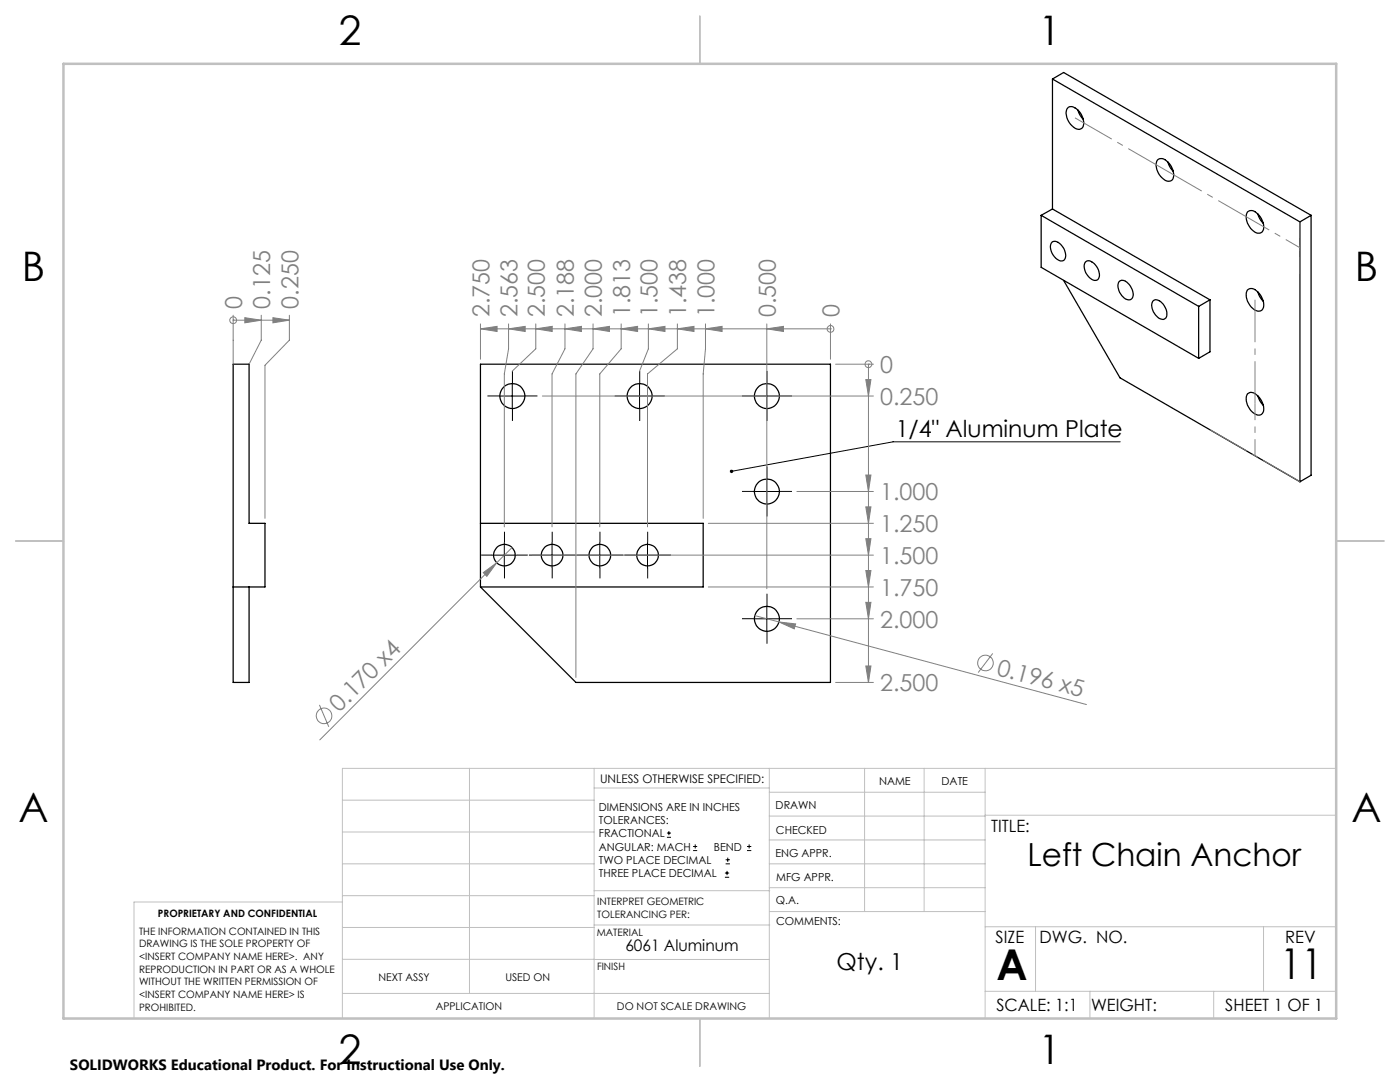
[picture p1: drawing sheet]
<svg xmlns="http://www.w3.org/2000/svg" width="279mm" height="216mm" viewBox="0 0 279 216" stroke-linecap="round" stroke-linejoin="round" font-family="sans-serif">
<g fill="none" stroke="#000" stroke-width=".25">
<path d="M210 15.8v25.9M210 15.8l49.4 28.5M210 15.8l2.3-1.3 49.4 28.5M213 21.6a1.36 1.36 0 0 1 2.1 .3 3.1 3.1 0 0 1 .9 3.6 1.41 1.41 0 0 1-2-.4 3.1 3.1 0 0 1-1-3.5zM215.1 21.9l.4 1 .7 .9M231 31.9a1.41 1.41 0 0 1 2 .4 3.1 3.1 0 0 1 1 3.6 1.41 1.41 0 0 1-2.1-.4 3.1 3.1 0 0 1-.9-3.6zM233.1 32.3l.3 .9 .7 1M207.8 43l31.4 18.1M207.8 43v10.3l31.4 18.2M210 48.3a1.66 1.66 0 0 1 2.1 1 1.86 1.86 0 0 1 0 2.7 2.62 2.62 0 0 1-2.4-2.4v-.7zM210 41.7l31.5 18.1M210 41.7l-2.2 1.3"/>
<path d="M212.3 56l11.2 19.4 35.9 20.7M216.6 52.4a1.18 1.18 0 0 1 1.8 .2 2.59 2.59 0 0 1 .7 3.2 1.66 1.66 0 0 1-2.2-1 2.41 2.41 0 0 1-.3-2.4zM223.3 56.2a1.35 1.35 0 0 1 2.1 .6 2.27 2.27 0 0 1 .4 2.9 1.53 1.53 0 0 1-1.9-.7 2.74 2.74 0 0 1-.6-2.8zM230.2 60a1.66 1.66 0 0 1 2.1 1 2.12 2.12 0 0 1 .2 2.6 1.53 1.53 0 0 1-1.9-.7 2.35 2.35 0 0 1-.4-2.9zM241.5 59.8v10.4l-2.3 1.3M241.5 59.8l-2.3 1.3M249 42.3a1.41 1.41 0 0 1 2 .4 3.1 3.1 0 0 1 .9 3.5 1.41 1.41 0 0 1-2-.3 3.3 3.3 0 0 1-.9-3.6zM249 57.9a1.41 1.41 0 0 1 2 .3 3.1 3.1 0 0 1 .9 3.6 1.41 1.41 0 0 1-2-.4 3.3 3.3 0 0 1-.9-3.5zM251 42.7l.4 .9 .7 1M251 58.2l.4 1 .7 .9M259.4 44.3v51.8M261.7 43v51.8l-2.3 1.3"/>
<path d="M261.7 43l-2.3 1.3M95.9 72.7h69.8v63.5h-50.8l-19-19.1zM239.2 61.1v10.4M249 78.6a1.41 1.41 0 0 1 2 .4 3.3 3.3 0 0 1 1.1 3.3 1.17 1.17 0 0 1-1.9 .1 3.3 3.3 0 0 1-1.2-3.8zM251 79l.4 .9 .7 1M46.5 117.1h6.4v-12.7h-3.2v-31.7h-3.2v63.5h3.2v-19.1M95.9 104.4h44.4v12.7h-44.4"/>
<circle cx="102.3" cy="79" r="2.48"/>
<circle cx="127.7" cy="79" r="2.48"/>
<circle cx="153.1" cy="79" r="2.48"/>
<circle cx="153.1" cy="98.1" r="2.48"/>
<circle cx="100.7" cy="110.8" r="2.15"/>
<circle cx="110.2" cy="110.8" r="2.15"/>
<circle cx="119.7" cy="110.8" r="2.15"/>
<circle cx="129.2" cy="110.8" r="2.15"/>
<circle cx="153.1" cy="123.5" r="2.48"/>
</g>
<g fill="none" stroke="#808080" stroke-width=".2">
<path d="M46.5 63.9h.1M46.5 62.9v9.8M46.5 63.9h11.2M48.9 63.4l3.2 .5-3.2 .5zM52.1 62.9v5l-2.4 4.8M54.5 63.4l3.2 .5-3.2 .5zM57.7 62.9v5l-4.8 5v30.5M95.9 65.6l3.3-.5v1zM95.9 65.6h69.8M95.9 64.6v7.1M101.5 65.6l3.3-.5v1zM101.5 64.6v5l-.9 5v30.5"/>
<path d="M106.9 65.6l3.3-.5v1zM106.9 64.6v5l-4.7 4.4M108.2 79h66.1M112.7 65.6l3.3-.5v1zM112.7 64.6v5l-2.5 5v30.5M118.4 65.6l3.2-.5v1zM118.4 64.6v5l-3.5 5v60.6M124 65.6l3.2-.5v1zM124 64.6v5l-4.3 5v30.5M129.4 65.6l3.3-.5v1zM129.4 64.6v5l-1.8 4.4M135.2 65.6l3.3-.5v1z"/>
<path d="M135.2 64.6v5l-6 5v30.5M140.8 65.6l3.3-.5v1zM140.8 64.6v5l-.5 5v28.8M153 65.6l3.4-.5v1zM153 64.6v52.9M165.7 65.6h.1M165.7 64.6v7.1M166.8 72.7h7.5M172.8 75.7h1l-.5 3.3zM173.3 72.7h.1M173.3 72.7v63.5M159 98.1h15.3"/>
<path d="M172.8 94.8h1l-.5 3.3zM96.4 114.3l2.7-2-1.9 2.7zM99.1 112.3l-35.3 35.3M102.2 109.3l-3.1 3M106.3 110.8h68M141.4 104.4h32.9M141.4 117.1h32.9M172.8 101.1h1l-.5 3.3zM172.8 107.5h1l-.5 3.3zM172.8 113.8h1l-.5 3.3zM150.6 122.8l4.9 1.3M155.5 124.1l3.3 .4-.3 1z"/>
<path d="M155.5 124.1l61.3 16.5M159 123.5h15.3M166.8 136.2h7.5M172.8 120.2h1l-.5 3.3zM172.8 132.9h1l-.5 3.3zM198.1 130.4l-2.9 3.8M63.7 140.7l1.9 4.3"/>
<circle cx="46.5" cy="63.9" r=".67"/>
<circle cx="165.8" cy="65.6" r=".68"/>
<circle cx="173.3" cy="72.7" r=".69"/>
<circle cx="196.6" cy="132.3" r="1.56"/>
<circle cx="64.7" cy="142.8" r="1.56"/>
</g>
<g fill="none" stroke="#000" stroke-width=".2">
<path d="M99.8 79h4.9M102.2 76.5v5M125.2 79h4.9M127.6 76.5v5M150.6 79h4.9M153 76.5v5M150.6 98.1h4.9M153 95.6v5M223.6 88.2h-45.4l-32.2 5.9M98.2 110.8h5M100.6 108.3v5M107.7 110.8h5"/>
<path d="M110.2 108.3v5M117.2 110.8h5M119.7 108.3v5M126.8 110.8h4.9M129.2 108.3v5M150.6 123.5h4.9M153 121v5M133.1 167.1h.8M133.1 166.2h.8M133.5 165.8v.9M138.3 169.7h.8M138.3 168.9h.8"/>
<path d="M138.7 168.5v.8M144.7 175h.8M144.7 174.2h.8M144.8 172.4h.9M144.8 171.6h.9M145.1 173.8v.8M145.2 171.1v.9M149.1 169.7h.8M149.1 168.9h.8M149.5 168.5v.8"/>
</g>
<g fill="none" stroke="#000" stroke-width=".2" stroke-dasharray="15.2 1.3 1.3 1.3" stroke-linecap="butt">
<path d="M99.8 79h-2.5M102.3 76.5v-2.5M104.8 79h2.5M125.2 79h-2.5M127.7 76.5v-2.5M130.2 79h2.5M150.6 79h-2.5M153.1 76.5v-2.5M155.6 79h2.5M102.3 81.5v2.5M127.7 81.5v2.5M150.6 98.1h-2.5"/>
<path d="M153.1 95.6v-2.5M153.1 81.5v2.5M155.6 98.1h2.5M98.2 110.8h-2.2M100.7 113.3v2.1M100.7 108.3v-2.2M103.2 110.8h2.1M107.7 110.8h-2.1M110.2 113.3v2.1M110.2 108.3v-2.2M112.7 110.8h2.2M117.2 110.8h-2.1"/>
<path d="M119.7 113.3v2.1M119.7 108.3v-2.2M122.2 110.8h2.2M126.8 110.8h-2.2M129.3 113.3v2.1M129.3 108.3v-2.2M131.8 110.8h2.1M153.1 100.6v2.4M150.6 123.5h-2.5M153.1 126v2.4M153.1 121v-2.5M155.6 123.5h2.5"/>
</g>
<path d="M232.5 33.9l-18-10.4M250.5 44.3l-18-10.4M250.5 80.6v-20.8M259.4 96.1l-17.9-10.4" fill="none" stroke="#808080" stroke-width=".2" stroke-dasharray="15.2 1.3 1.3 1.3" stroke-dashoffset="6.8" stroke-linecap="butt"/>
<path d="M259.4 49.4l-8.9-5.1M259.4 54.6v-10.3M250.5 90.9v-10.3" fill="none" stroke="#808080" stroke-width=".2" stroke-dasharray="15.2 1.3 1.3 1.3" stroke-dashoffset="12" stroke-linecap="butt"/>
<g fill="none" stroke="#c0c0c0" stroke-width=".2">
<path d="M68.3 159.7h50.3M93.7 153.3v44.9M118.6 153.3v49.9M118.6 157.2h34.9M153.5 153.3v49.9M153.5 158.1h43.1M172.5 153.3v28.6M184.4 153.3v28.6M196.6 153.3v49.9M266.7 153.3h-198.4v49.9M68.3 178.7h50.3M68.3 172.4h50.3"/>
<path d="M68.3 166h50.3M68.3 180h-41.6v23.2M118.6 177.7h35M153.5 167.6h43.1M153.5 162.8h43.1M153.5 172.4h43.1M153.5 177.1h43.1M196.6 162.7h70.1M68.3 198.2h85.2M68.3 191.4l85.2 .1M68.3 185.1h50.3M118.6 184.6h35"/>
<path d="M153.6 181.9h43M196.6 197.8h70.1M196.6 184.9h70.1M206.7 184.9v12.9M217.5 197.8v5.4M242.2 197.8v5.4M252.2 184.9v12.9"/>
</g>
<path d="M139.7 3.2v9.5M3.1 107.9h9.6M266.7 107.9h9.5M139.7 203.2v9.6" fill="none" stroke="#c0c0c0" stroke-width=".25"/>
<path d="M12.7 12.7h254v190.5h-254z" fill="none" stroke="#c0c0c0" stroke-width=".5"/>
<path d="M145.7 93.9a.34 .34 0 0 1 .5-.1 .34 .34 0 0 1 0 .5 .34 .34 0 0 1-.5-.2h.3h-.3z" fill="#000"/>
<g fill="#808080">
<path d="M96.4 114.3l2.7-2-1.9 2.7z"/>
<path d="M155.5 124.1l3.3 .4-.3 1z"/>
<path d="M172.8 75.7h1l-.5 3.3zM172.8 94.8h1l-.5 3.3zM172.8 101.1h1l-.5 3.3zM172.8 107.5h1l-.5 3.3zM172.8 120.2h1l-.5 3.3zM172.8 113.8h1l-.5 3.3zM172.8 132.9h1l-.5 3.3z"/>
<path d="M48.9 63.4l3.2 .5-3.2 .5zM54.5 63.4l3.2 .5-3.2 .5z"/>
<path d="M153 65.6l3.4-.5v1zM140.8 65.6l3.3-.5v1zM135.2 65.6l3.3-.5v1zM129.4 65.6l3.3-.5v1zM124 65.6l3.2-.5v1zM112.7 65.6l3.3-.5v1zM118.4 65.6l3.2-.5v1zM106.9 65.6l3.3-.5v1zM101.5 65.6l3.3-.5v1zM95.9 65.6l3.3-.5v1z"/>
</g>
<g font-size="8.5">
<text x="198.9" y="195.5">A</text>
<text x="255.5" y="195.4">11</text>
</g>
<g font-size="8.1">
<text x="67.6" y="8.9">2</text>
<text x="207.3" y="8.9">1</text>
<text x="4.4" y="56.2">B</text>
<text x="270.4" y="56.2">B</text>
<text x="3.7" y="164.1">A</text>
<text x="269.7" y="164.1">A</text>
<text x="67.6" y="212.4">2</text>
<text x="207.3" y="212.4">1</text>
</g>
<text font-size="6.3" x="205.1" y="172.9">Left Chain Anchor</text>
<g font-size="4.7" fill="#808080">
<text x="48.3" y="61.6" transform="rotate(-90 48.3 61.6)">0</text>
<text x="53.9" y="61.6" transform="rotate(-90 53.9 61.6)">0.125</text>
<text x="59.5" y="61.6" transform="rotate(-90 59.5 61.6)">0.250</text>
<text x="97.7" y="63.3" transform="rotate(-90 97.7 63.3)">2.750</text>
<text x="103.3" y="63.3" transform="rotate(-90 103.3 63.3)">2.563</text>
<text x="108.7" y="63.3" transform="rotate(-90 108.7 63.3)">2.500</text>
<text x="114.5" y="63.3" transform="rotate(-90 114.5 63.3)">2.188</text>
<text x="120.1" y="63.3" transform="rotate(-90 120.1 63.3)">2.000</text>
<text x="125.7" y="63.3" transform="rotate(-90 125.7 63.3)">1.813</text>
<text x="131.2" y="63.3" transform="rotate(-90 131.2 63.3)">1.500</text>
<text x="137" y="63.3" transform="rotate(-90 137 63.3)">1.438</text>
<text x="142.6" y="63.3" transform="rotate(-90 142.6 63.3)">1.000</text>
<text x="154.8" y="63.3" transform="rotate(-90 154.8 63.3)">0.500</text>
<text x="167.5" y="63.3" transform="rotate(-90 167.5 63.3)">0</text>
<text x="175.6" y="74.4">0</text>
<text x="175.6" y="80.8">0.250</text>
<text x="175.6" y="99.8">1.000</text>
<text x="175.6" y="106.2">1.250</text>
<text x="175.6" y="112.5">1.500</text>
<text x="175.6" y="118.9">1.750</text>
<text x="175.6" y="125.2">2.000</text>
<text x="175.6" y="137.9">2.500</text>
<text x="198.7" y="134.6" transform="rotate(15 198.7 134.6)">0.196 x5</text>
<text x="67.7" y="142.2" transform="rotate(-45 67.7 142.2)">0.170 x4</text>
</g>
<g font-size="4.7">
<text x="178.8" y="87.1">1/4&quot; Aluminum Plate</text>
<text x="166.9" y="193.5">Qty. 1</text>
</g>
<g font-size="3.4">
<text x="197.8" y="166">TITLE:</text>
<text x="198.7" y="188.1">SIZE</text>
<text x="207.5" y="188.1">DWG. NO.</text>
<text x="256.5" y="188.2">REV</text>
<text x="198.8" y="201.7">SCALE: 1:1</text>
<text x="217.7" y="201.8">WEIGHT:</text>
<text x="244.5" y="201.7">SHEET 1 OF 1</text>
</g>
<text font-size="3.2" x="124.8" y="189.8">6061 Aluminum</text>
<text font-size="3" x="14" y="213.5">SOLIDWORKS Educational Product. For Instructional Use Only.</text>
<text font-size="2.4" x="119.8" y="156.2">UNLESS OTHERWISE SPECIFIED:</text>
<g font-size="2.2">
<text x="119.5" y="161.8">DIMENSIONS ARE IN INCHES</text>
<text x="154.8" y="161.4">DRAWN</text>
<text x="175.4" y="156.6">NAME</text>
<text x="187.9" y="156.7">DATE</text>
<text x="119.5" y="164.4">TOLERANCES:</text>
<text x="119.5" y="167.1">FRACTIONAL</text>
<text x="154.9" y="166.3">CHECKED</text>
<text x="119.5" y="169.7">ANGULAR: MACH</text>
<text x="119.5" y="172.4">TWO PLACE DECIMAL</text>
<text x="142.5" y="169.7">BEND</text>
<text x="154.8" y="171">ENG APPR.</text>
<text x="119.5" y="175">THREE PLACE DECIMAL</text>
<text x="154.9" y="175.7">MFG APPR.</text>
<text x="154.9" y="180.4">Q.A.</text>
<text x="154.9" y="184.6">COMMENTS:</text>
</g>
<g font-size="2.1">
<text x="75.5" y="195.7">NEXT ASSY</text>
<text x="100.9" y="195.7">USED ON</text>
<text x="86.9" y="201.5">APPLICATION</text>
<text x="123.1" y="201.6">DO NOT SCALE DRAWING</text>
</g>
<g font-size="2">
<text x="31.5" y="182.9">PROPRIETARY AND CONFIDENTIAL</text>
<text x="119.2" y="180.6">INTERPRET GEOMETRIC</text>
<text x="119.2" y="183.1">TOLERANCING PER:</text>
<text x="27.8" y="186.5">THE INFORMATION CONTAINED IN THIS</text>
<text x="27.8" y="189">DRAWING IS THE SOLE PROPERTY OF</text>
<text x="27.8" y="191.6">&lt;INSERT COMPANY NAME HERE&gt;. ANY</text>
<text x="119.1" y="186.7">MATERIAL</text>
<text x="27.8" y="194.1">REPRODUCTION IN PART OR AS A WHOLE</text>
<text x="27.8" y="196.6">WITHOUT THE WRITTEN PERMISSION OF</text>
<text x="119.1" y="193.5">FINISH</text>
<text x="27.8" y="199.1">&lt;INSERT COMPANY NAME HERE&gt; IS</text>
<text x="27.8" y="201.7">PROHIBITED.</text>
</g>
</svg>
